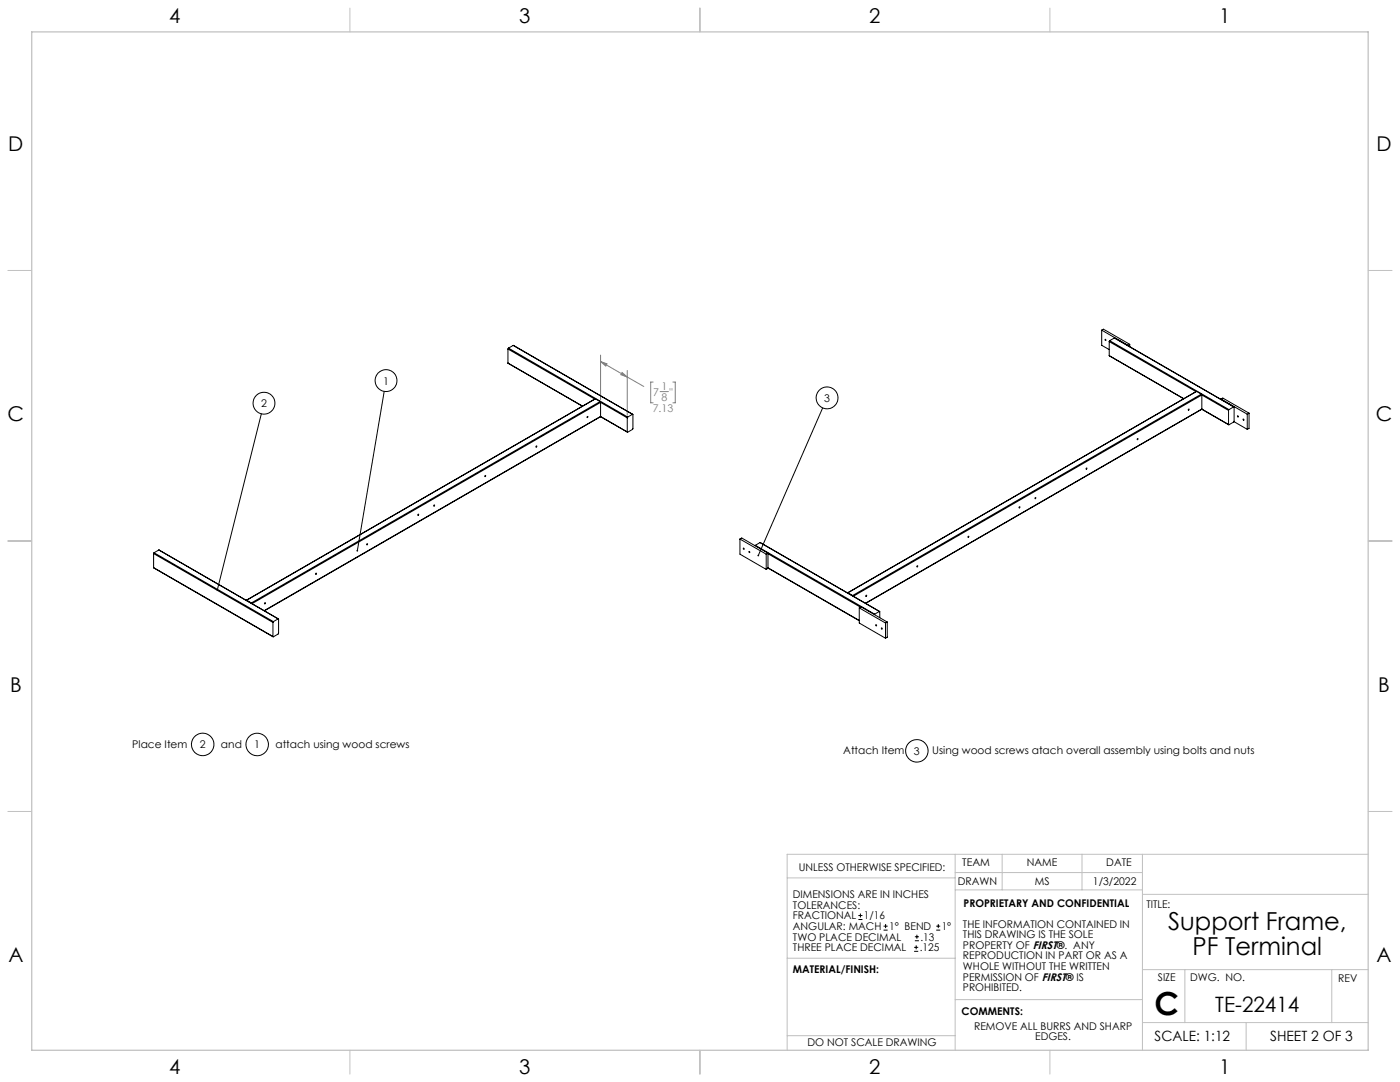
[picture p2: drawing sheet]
<svg xmlns="http://www.w3.org/2000/svg" width="559mm" height="432mm" viewBox="0 0 559 432" stroke-linecap="round" stroke-linejoin="round" font-family="sans-serif">
<g fill="none" stroke="#c0c0c0" stroke-width=".4">
<path d="M139.7 3.2v9.5M279.4 3.2v9.5M419.1 3.2v9.5M3.1 107.9h9.6M546.1 107.9h9.5M3.1 215.9h9.6M546.1 215.9h9.5M3.1 323.8h9.6M546.1 323.8h9.5M314.2 350.3h67M381.2 340.9v78.2M381.2 355.1h74.8"/>
<path d="M381.2 348.2h74.8M400 340.9v14.2M431.9 340.9v14.2M456 340.9v78.2M456 356.9h90.1M546.1 340.9h-231.9v78.2M314.2 382.4h67.2M381.2 398.9h74.8M456 387h90.1M472.9 387v21.1M531.6 387v21.1M139.7 419.1v9.6"/>
<path d="M279.4 419.1v9.6M314.2 413.3h67M419.1 419.1v9.6M456 408.1h90.1M497.4 408.1v11"/>
</g>
<path d="M12.7 12.7h533.4v406.4h-533.4z" fill="none" stroke="#c0c0c0" stroke-width=".5"/>
<g fill="none" stroke="#000" stroke-width=".4">
<path d="M153.4 156.2l-10.8 63.6M104.3 165.1l-17.6 70.3M328.4 162.8l-25.8 58.9"/>
<circle cx="154.1" cy="151.9" r="4.4"/>
<circle cx="330.1" cy="158.8" r="4.4"/>
<circle cx="105.4" cy="160.9" r="4.4"/>
<circle cx="80.9" cy="297.1" r="4.5"/>
<circle cx="102.7" cy="297.1" r="4.5"/>
<circle cx="366" cy="299.6" r="4.5"/>
</g>
<path d="M239.7 141.7v17.9M239.7 144.3l10.7 6.2M239.7 144.3l2.6 .9-.5 .9zM248.3 148.7l2.1 1.8-2.6-1zM250.4 147.8v17.9M250.4 150.5l6.6 3.7M260.7 152.5h-1v8.3h1M263.5 156.3h3.3M268.6 152.5h.9v8.3h-.9" fill="none" stroke="#808080" stroke-width=".4"/>
<path d="M86.5 235.1l.1 .6a.34 .34 0 0 0 .5-.4 .34 .34 0 0 0-.6-.2zM142.3 219.6l.3 .5a.34 .34 0 0 0 .3-.4 .34 .34 0 0 0-.6-.1zM302.4 221.4l.1 .6a.34 .34 0 0 0 .5-.4 .34 .34 0 0 0-.6-.2z" fill="#000"/>
<path d="M239.7 144.3l2.6 .9-.5 .9zM248.3 148.7l2.1 1.8-2.6-1z" fill="#808080"/>
<g fill="none" stroke="#000" stroke-width=".4">
<path d="M202.7 139.3v5.6M202.7 139.3l34.7 19.9M203 138.9l-.3 .4M203 138.9l47.5 27.5M204.8 137.9l47.8 27.4M204.8 137.9l-1.8 1M204.8 137.9l47.6 27.4M439.7 131.8l10.5 6M439.7 131.8l.7-.4 10.5 6M439.7 131.8v6l3 1.7M442.7 136.3v5.6M442.7 136.3l34.7 20"/>
<path d="M442.9 136l-.2 .3M442.9 136l47.6 27.5M444.8 134.9l47.7 27.5M444.8 134.9l-1.9 1.1M444.8 134.9l47.6 27.5M450.2 137.8v.1M450.9 137.4l-.7 .4M450.9 137.4v1M202.7 144.9l29.7 17.2M202.7 144.9l29.8 17.2M237.5 159.2h.2M237.7 159.2l-139.4 80.3 2 1.1"/>
<path d="M237.7 159.2l1.8 1.1M442.7 141.9l29.7 17.2M442.7 141.9l29.8 17.2M477.6 156.2l-139.1 80.4M477.6 156.2l1.9 1.1M479.5 157.3l.2 .3M479.5 157.3l-139.2 80.4M479.7 157.6v5.6M479.7 157.6l-139.1 80.3M479.7 157.6l10.7 6.2M487.4 159.2l10.4 6.1M487.4 159.2v.2"/>
<path d="M487.4 159.2l.7-.3 10.4 6M234.5 166.2l.2 .2-.3 .3zM239.5 160.3l.2 .3M239.5 160.3l-139.2 80.3M239.6 166.3l-134 77.5M239.7 166.3l10.7 6.2M239.7 166.2l-.1 .1M239.7 160.6v5.6M239.7 160.6l-139.1 80.3M239.7 166.2l-134.3 77.5M239.7 160.6l10.7 6.2M239.7 166.2l10.7 6.2"/>
<path d="M250.4 166.8v5.6M250.5 166.4l-.1 .4M252.4 165.3l.2 5.8-2.2 1.3M252.4 165.3l-1.9 1.1M479.6 163.4l-134.1 77.4M479.7 163.3l10.7 6.2M479.7 163.2l-.1 .2M479.7 163.2l-134.3 77.5M479.7 163.2l10.7 6.2M490.4 163.8v5.6M490.5 163.5l-.1 .3M492.4 162.4l.2 5.8-2.2 1.2"/>
<path d="M492.4 162.4l-1.9 1.1M492.5 168.3l5.3 3M496.2 167.3l.3 .4zM497.8 165.3v6M498.5 164.9l-.7 .4M498.5 164.9v6.1l-.7 .3M193.6 189.8l.3 .2-.3 .2zM63.4 219.5l47.7 27.5M63.4 219.5l-1.9 1.1M63.4 219.5l47.6 27.5M173.2 201.6l.3-.1-.2 .5zM295.3 215.1v6.1l10.5 6"/>
<path d="M295.3 215.1l10.5 6.1M295.3 215.1l.8-.4 10.4 6.1M301.5 217.6l-.2 .2M301.5 217.6l47.6 27.5M303.4 216.5l47.7 27.5M303.4 216.5l-1.9 1.1M303.4 216.5l47.6 27.5M61.3 226.5l47.7 27.6M61.3 220.9l47.6 27.5M61.3 226.5l47.6 27.5M61.3 220.9v5.6M61.5 220.6l-.2 .3"/>
<path d="M61.5 220.6l47.6 27.5M305.8 221.2v6M306.5 226.7l36.5 21M306.5 220.8l-.7 .4M306.5 220.8v6l-.7 .4M306.5 221l37 21.3M306.5 226.6l36.5 21M338.5 236.6l1.8 1.1M340.3 237.7l.2 .2M345.7 237.6l.2 .1-.3 .3zM100.3 240.6l.2 .2M108.9 248.4v5.6"/>
<path d="M109.1 248.1l-.2 .3M111 247l.2 .1v5.8l-2.1 1.2-.2-.1M111 247l-1.9 1.1M343 242.6l.7-.4 10.5 6M343 242.6l10.4 6M343 242.6v6l10.4 6.1M349.1 245.1l-.1 .2M351 244l.2 2.5M351 244l-1.9 1.1M351.8 250.6l.3 .4zM353.4 248.6v6.1M354.2 248.2l-.8 .4"/>
<path d="M354.2 248.2v6.1l-.8 .4M342.6 367h1.6M342.6 365.4h1.6M343.4 364.6v1.5M352.7 371.2h1.6M352.7 369.6h1.6M353.5 368.8v1.6M364.9 379.7h1.6M364.9 378.1h1.6M365.2 375.4h1.6M365.2 373.8h1.6M365.7 377.3v1.5"/>
<path d="M366 373v1.6M373.7 371.2h1.6M373.7 369.6h1.6M374.5 368.8v1.6"/>
<circle cx="441.3" cy="135.7" r=".22"/>
<circle cx="214.1" cy="178.2" r=".21"/>
<circle cx="454.1" cy="175.2" r=".22"/>
<circle cx="474.5" cy="163.5" r=".23"/>
<circle cx="494" cy="166.1" r=".23"/>
<circle cx="413.3" cy="198.8" r=".22"/>
<circle cx="433.7" cy="187" r=".23"/>
<circle cx="146.6" cy="217.2" r=".22"/>
<circle cx="167" cy="205.4" r=".22"/>
<circle cx="296.9" cy="219" r=".22"/>
<circle cx="386.6" cy="214.2" r=".22"/>
<circle cx="407" cy="202.5" r=".22"/>
<circle cx="126.2" cy="228.9" r=".22"/>
<circle cx="299.2" cy="220.3" r=".21"/>
<circle cx="366.2" cy="226" r=".21"/>
<circle cx="105.8" cy="240.7" r=".22"/>
<circle cx="349.7" cy="249.5" r=".23"/>
</g>
<text font-size="12.7" x="460.9" y="405.2">C</text>
<g font-size="9.9">
<text x="466.2" y="371.2">Support Frame,</text>
<text x="476" y="381.1">PF Terminal</text>
</g>
<text font-size="8.5" x="485.1" y="404">TE-22414</text>
<g font-size="8.1">
<text x="67.6" y="9.3">4</text>
<text x="207.3" y="9.3">3</text>
<text x="347" y="9.3">2</text>
<text x="486.7" y="9.3">1</text>
<text x="3.3" y="60.1">D</text>
<text x="549.4" y="60.1">D</text>
<text x="3" y="168">C</text>
<text x="549.1" y="168">C</text>
<text x="4" y="276">B</text>
<text x="550.1" y="276">B</text>
<text x="3.3" y="383.9">A</text>
<text x="549.4" y="383.9">A</text>
<text x="67.6" y="428.4">4</text>
<text x="207.3" y="428.4">3</text>
<text x="347" y="428.4">2</text>
<text x="486.7" y="428.4">1</text>
</g>
<g font-size="5.6">
<text x="460.9" y="415.2">SCALE: 1:12</text>
<text x="507" y="415.2">SHEET 2 OF 3</text>
</g>
<g font-size="4.2">
<text x="152.9" y="153.4">1</text>
<text x="329" y="160.3">3</text>
<text x="104.2" y="162.5">2</text>
<text x="52.8" y="298.5">Place Item</text>
<text x="79.7" y="298.6">2</text>
<text x="88.2" y="298.5">and</text>
<text x="101.5" y="298.6">1</text>
<text x="109.9" y="298.5">attach using wood screws</text>
<text x="336.5" y="301">Attach Item</text>
<text x="364.8" y="301.1">3</text>
<text x="372.1" y="301">Using wood screws atach overall assembly using bolts and nuts</text>
<text x="318.8" y="347.7">UNLESS OTHERWISE SPECIFIED:</text>
<text x="384.1" y="345.5">TEAM</text>
<text x="409.9" y="345.7">NAME</text>
<text x="441.6" y="345.7">DATE</text>
<text x="382.3" y="353.3">DRAWN</text>
<text x="413" y="353.3">MS</text>
<text x="436.3" y="353.3">1/3/2022</text>
<text x="316.5" y="358.5">DIMENSIONS ARE IN INCHES</text>
<text x="316.5" y="362.7">TOLERANCES:</text>
<text x="384.6" y="361.9">PROPRIETARY AND CONFIDENTIAL</text>
<text x="457.6" y="362.3">TITLE:</text>
<text x="316.5" y="371.2">ANGULAR: MACH</text>
<text x="316.5" y="366.9">FRACTIONAL</text>
<text x="344.8" y="366.9">1/16</text>
<text x="354.9" y="371.2">1° BEND</text>
<text x="375.9" y="371.2">1°</text>
<text x="384.4" y="370.2">THE INFORMATION CONTAINED IN</text>
<text x="316.5" y="375.4">TWO PLACE DECIMAL</text>
<text x="367.4" y="375.4">.13</text>
<text x="384.4" y="374.4">THIS DRAWING IS THE SOLE</text>
<text x="316.5" y="379.6">THREE PLACE DECIMAL</text>
<text x="367.1" y="379.6">.125</text>
<text x="384.4" y="378.6">PROPERTY OF FIRST®. ANY</text>
<text x="384.4" y="382.9">REPRODUCTION IN PART OR AS A</text>
<text x="316.5" y="388.4">MATERIAL/FINISH:</text>
<text x="384.4" y="387.1">WHOLE WITHOUT THE WRITTEN</text>
<text x="384.4" y="391.3">PERMISSION OF FIRST® IS</text>
<text x="384.4" y="395.6">PROHIBITED.</text>
<text x="462.2" y="391.3">SIZE</text>
<text x="475.1" y="391.3">DWG. NO.</text>
<text x="534.1" y="391.8">REV</text>
<text x="383.8" y="405.1">COMMENTS:</text>
<text x="388.8" y="410.9">REMOVE ALL BURRS AND SHARP</text>
<text x="322.3" y="417.6">DO NOT SCALE DRAWING</text>
<text x="413.2" y="415.2">EDGES.</text>
</g>
<g font-size="4.2" fill="#808080">
<text x="264" y="155.6">1</text>
<text x="260.7" y="158">7</text>
<text x="264" y="159.8">8</text>
<text x="267.3" y="158">&quot;</text>
<text x="260.5" y="164.6">7.13</text>
</g>
</svg>
